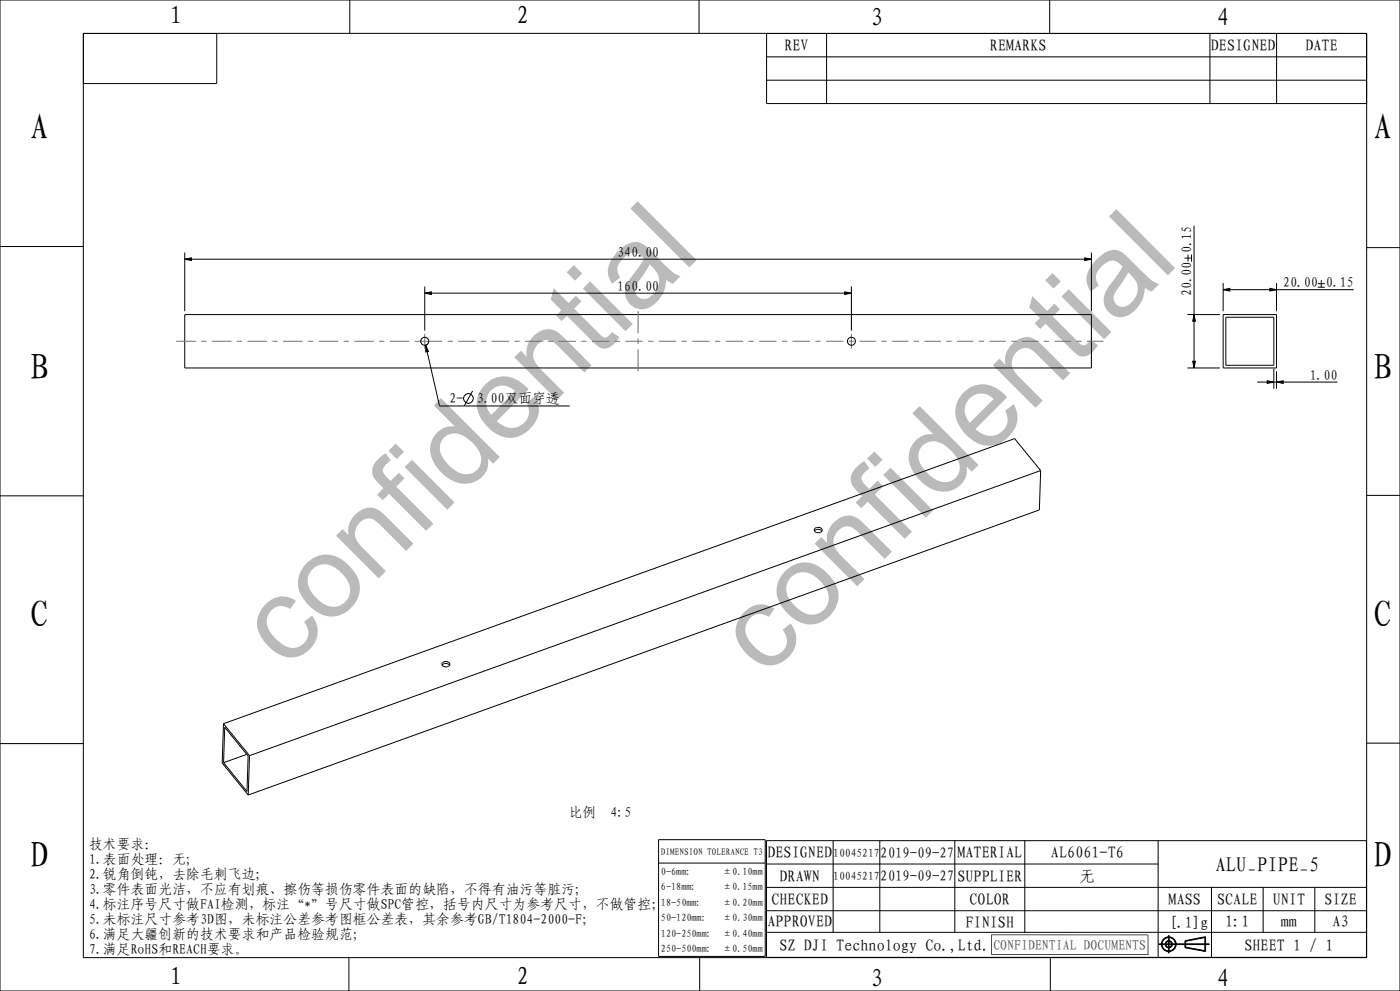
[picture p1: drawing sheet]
<svg xmlns="http://www.w3.org/2000/svg" width="420mm" height="297mm" viewBox="0 0 420 297" stroke-linecap="round" stroke-linejoin="round" font-family="sans-serif">
<path d="M55.4 77.7l2-.4v.8zM325.4 77.3l2 .4-2 .4zM127.4 87.9l2-.4v.8zM253.4 87.5l2 .4-2 .4zM358.2 94.3l.4 2h-.8zM367 86.8l2-.4v.8zM381 86.4l2 .4-2 .4zM127.7 103.4l.8 1.9-.8 .2zM357.8 108.3h.8l-.4 2zM380.2 114.1l2 .4-2 .4zM383 114.5l2-.4v.8z" fill="#000"/>
<g fill="none" stroke="#000" stroke-width=".3">
<path d="M0 0h420v297h-420zM25 10h385v277h-385zM25 10h40v15h-40zM104.9 0v10M209.7 0v10M230 10h180v21h-180zM230 17h180M248 10v21M314.9 0v10M363 10v21M383 10v21M230 24h180"/>
<path d="M0 73.9h25M55.4 77.7l2-.4v.8zM55.4 75.7v17.6M55.4 77.7h272M325.4 77.3l2 .4-2 .4zM327.4 75.7v17.6M355.4 77.4h2.1M356.4 76.3v2.1M357.5 76.3v2.1M358.2 67.6v42.7M410 74.2h10M55.4 94.3h272v16h-272z"/>
<path d="M127.4 87.9l2-.4v.8zM127.4 85.9v13.2M127.4 87.9h128M253.4 87.5l2 .4-2 .4zM255.4 85.9v13.2M356.2 94.3h9.8M358.2 94.3l.4 2h-.8zM367 86.8l2-.4v.8zM367 94.3h16v16h-16zM367 84.8v8.5M367 86.8h39.1M367.8 95.1h14.4v14.4h-14.4z"/>
<path d="M381 86.4l2 .4-2 .4zM383 84.8v8.5M395.3 85h2.1M395.3 86.1h2.1M396.4 84v2.1M127.7 103.4l.8 1.9-.8 .2zM127.7 103.4l4.2 18.3h39.1M128.4 103l-1 .5M141.8 117.2l-2.5 4.5M356.2 110.3h9.8M357.8 108.3h.8l-.4 2zM377.2 114.5h24"/>
<path d="M380.2 114.1l2 .4-2 .4zM382.2 110.5v6M383 114.5l2-.4v.8zM383 111.3v5.2M0 148.6h25M312.2 141l-7.8-9.5-237.4 85.4M312.2 141l-237.3 85.5M312.2 141l-.4 11.8-237.3 85.5M410 148.5h10M67 216.9l-.3 11.8 7.8 9.6M67 216.9l7.9 9.6M67.4 218l7 8.6-.3 10.6-7-8.6z"/>
<path d="M0 222.9h25M74 226.1l-6.9 2.5M74.9 226.5l-.4 11.8M410 222.7h10M197.6 251.7h32v34.9h-32zM197.6 258.7h32M229.9 251.9h180v35h-180zM229.9 258.9h117.5M249.9 251.9v27.5M263.9 251.9v27.5M286.4 251.9v27.5M307.4 251.9v27.5"/>
<path d="M347.4 251.9v35M229.9 265.9h180M229.9 272.9h180M229.9 279.4h180M363.4 265.9v21M378.9 265.9v13.5M394.4 265.9v13.5M104.7 287v10M209.9 287v10M315.1 287v10M347.6 283.1h15.2M347.6 283h15.2"/>
<path d="M347.6 282.9h15.2M350.5 280.3v5.4M350.6 280.3v5.4M350.7 280.3v5.4M355.5 281.9l6.2-1.2v4.5l-6.2-1.2zM355.6 282l6-1.2v4.2l-6-1.1zM355.7 282.1l5.8-1.1v3.9l-5.8-1z"/>
<circle cx="140.5" cy="119.4" r="1.47"/>
<circle cx="350.6" cy="283" r="2.21"/>
<circle cx="350.6" cy="283" r="2.11"/>
<circle cx="350.6" cy="283" r="2.01"/>
<circle cx="350.6" cy="283" r="1.08"/>
<circle cx="350.6" cy="283" r=".88"/>
<circle cx="350.6" cy="283" r=".98"/>
</g>
<path d="M297.3 280.1l47.1 .1v5.9M297.5 280.2v5.9M344.5 286.1h-47.1" fill="none" stroke="#4d4d4d" stroke-width=".3"/>
<!-- layer: 02___PRT_ALL_AXES -->
<g fill="none" stroke="#707070" stroke-width=".3">
<path d="M191.4 93.3v6.6M52.9 102.3h5.9M60.4 102.3h1.6M63.5 102.3h5.9M71 102.3h1.6M74.2 102.3h5.9M81.7 102.3h1.6M84.9 102.3h5.9M92.4 102.3h1.6M95.6 102.3h5.9M103.1 102.3h1.6M106.3 102.3h5.8"/>
<path d="M113.7 102.3h1.6M116.9 102.3h5.9M124.4 102.3h8.3M127.4 100.1v4.4M134.3 102.3h1.6M137.5 102.3h5.2M144.3 102.3h1.6M147.5 102.3h5.2M154.3 102.3h1.6M157.5 102.3h5.3M164.3 102.3h1.6M167.5 102.3h5.3"/>
<path d="M174.4 102.3h1.6M177.6 102.3h5.2M184.4 102.3h1.6M187.6 102.3h5.2M191.4 101.5v1.6M191.4 104.7v6.6M194.4 102.3h1.6M197.6 102.3h5.3M204.5 102.3h1.6M207.7 102.3h5.2M214.5 102.3h1.6M217.7 102.3h5.2"/>
<path d="M224.5 102.3h1.6M227.7 102.3h5.3M234.6 102.3h1.6M237.8 102.3h5.2M244.6 102.3h1.6M247.8 102.3h5.2M254.6 102.3h1.6M255.4 100.1v4.4M257.8 102.3h5M264.4 102.3h1.6M267.6 102.3h4.9M274.1 102.3h1.6"/>
<path d="M277.3 102.3h5M283.9 102.3h1.6M287.1 102.3h4.9M293.6 102.3h1.6M296.8 102.3h5M303.4 102.3h1.6M306.6 102.3h5M313.1 102.3h1.6M316.3 102.3h5M322.9 102.3h1.6M326.1 102.3h5"/>
</g>
<g fill="none" stroke="#000" stroke-width=".3">
<path d="M244.3 159.1l.5-.3 .7-.2 .7 .2 .4 .4M244.5 158.4l.1-.1a1.27 1.27 0 0 1 2 .8l-.6 .5h-1l-.7-.6zM132.7 199.3l.4-.3 .7-.2 .7 .2 .4 .4M132.8 198.6l.1-.1a1.27 1.27 0 0 1 2 .8l-.6 .5h-1l-.7-.6z"/>
<circle cx="127.4" cy="102.3" r="1.2"/>
<circle cx="255.4" cy="102.3" r="1.2"/>
</g>
<g font-size="34.9" fill="#bababa">
<text x="85.9" y="201" transform="rotate(-45 85.9 201)">confidential</text>
<text x="229.5" y="203.4" transform="rotate(-45 229.5 203.4)">confidential</text>
</g>
<g font-size="11.1">
<text x="9" y="42">A</text>
<text x="412" y="42">A</text>
<text x="9" y="114">B</text>
<text x="412" y="114">B</text>
<text x="9" y="188">C</text>
<text x="412" y="188">C</text>
<text x="9" y="260">D</text>
<text x="412" y="260">D</text>
</g>
<g font-size="7.6">
<text x="51" y="7.2">1</text>
<text x="155" y="7.2">2</text>
<text x="261" y="7.8">3</text>
<text x="365" y="7.8">4</text>
<text x="51" y="295.2">1</text>
<text x="155" y="295.2">2</text>
<text x="261" y="295.8">3</text>
<text x="365" y="295.8">4</text>
</g>
<text font-size="6.3" x="364.6" y="261.2">ALU_PIPE_5</text>
<g font-size="4.9">
<text x="235.3" y="15.3">REV</text>
<text x="297" y="15.3">REMARKS</text>
<text x="363.3" y="15.3">DESIGNED</text>
<text x="391.6" y="15.3">DATE</text>
<text x="230.2" y="257.2">DESIGNED</text>
<text x="287.2" y="257.2">MATERIAL</text>
<text x="315.3" y="257.2">AL6061-T6</text>
<text x="233.9" y="264.2">DRAWN</text>
<text x="287.2" y="264.2">SUPPLIER</text>
<text x="323.8" y="264.2">无</text>
<text x="231.4" y="271.2">CHECKED</text>
<text x="290.9" y="271.2">COLOR</text>
<text x="350.6" y="271.2">MASS</text>
<text x="365.1" y="271.2">SCALE</text>
<text x="381.8" y="271.2">UNIT</text>
<text x="397.3" y="271.2">SIZE</text>
<text x="230.2" y="277.9">APPROVED</text>
<text x="289.7" y="278.2">FINISH</text>
<text x="367.5" y="277.9">1:1</text>
<text x="384.3" y="277.9">mm</text>
<text x="399.8" y="277.9">A3</text>
<text x="233.9" y="284.9">SZ DJI Technology Co.,Ltd.</text>
<text x="373.3" y="284.9">SHEET 1 / 1</text>
</g>
<text font-size="4.7" x="350.7" y="278.1">[.1]g</text>
<g font-size="4.4">
<text x="264.1" y="257">2019-09-27</text>
<text x="264.1" y="264">2019-09-27</text>
</g>
<g font-size="4.2">
<text x="185.2" y="76.9">340.00</text>
<text x="357.5" y="76" transform="rotate(-90 357.5 76)">0.15</text>
<text x="185.2" y="87.1">160.00</text>
<text x="357.5" y="88.8" transform="rotate(-90 357.5 88.8)">20.00</text>
<text x="384.9" y="86.1">20.00</text>
<text x="397.8" y="86.1">0.15</text>
<text x="392.9" y="113.8">1.00</text>
<text x="134.9" y="120.9">2-</text>
<text x="143" y="120.9">3.00双面穿透</text>
<text x="170.7" y="244.9">比例</text>
<text x="183.2" y="244.9">4:5</text>
<text x="26.7" y="254.5">技术要求：</text>
<text x="26.7" y="259">1.表面处理：无;</text>
<text x="26.7" y="263.5">2.锐角倒钝，去除毛刺飞边;</text>
<text x="26.7" y="268">3.零件表面光洁，不应有划痕、擦伤等损伤零件表面的缺陷，不得有油污等脏污;</text>
<text x="26.7" y="272.5">4.标注序号尺寸做FAI检测，标注“*”号尺寸做SPC管控，括号内尺寸为参考尺寸，不做管控；</text>
<text x="26.7" y="277">5.未标注尺寸参考3D图，未标注公差参考图框公差表，其余参考GB/T1804-2000-F；</text>
<text x="26.7" y="281.5">6.满足大疆创新的技术要求和产品检验规范；</text>
<text x="26.7" y="286">7.满足RoHS和REACH要求。</text>
</g>
<text font-size="4.2" fill="#4d4d4d" x="298" y="284.6">CONFIDENTIAL DOCUMENTS</text>
<g font-size="3.5">
<text x="250" y="256.7">10045217</text>
<text x="250" y="263.7">10045217</text>
</g>
<g font-size="3.1">
<text x="198.3" y="262.2">0-6mm:</text>
<text x="216.6" y="262.2">±0.10mm</text>
<text x="198.3" y="266.8">6-18mm:</text>
<text x="216.6" y="266.8">±0.15mm</text>
<text x="198.3" y="271.4">18-50mm:</text>
<text x="216.6" y="271.4">±0.20mm</text>
<text x="198.3" y="276.1">50-120mm:</text>
<text x="198.3" y="280.7">120-250mm:</text>
<text x="216.6" y="276.1">±0.30mm</text>
<text x="216.6" y="280.7">±0.40mm</text>
<text x="198.3" y="285.3">250-500mm:</text>
<text x="216.6" y="285.3">±0.50mm</text>
</g>
<text font-size="2.8" x="198.3" y="256.2">DIMENSION TOLERANCE T3</text>
</svg>
